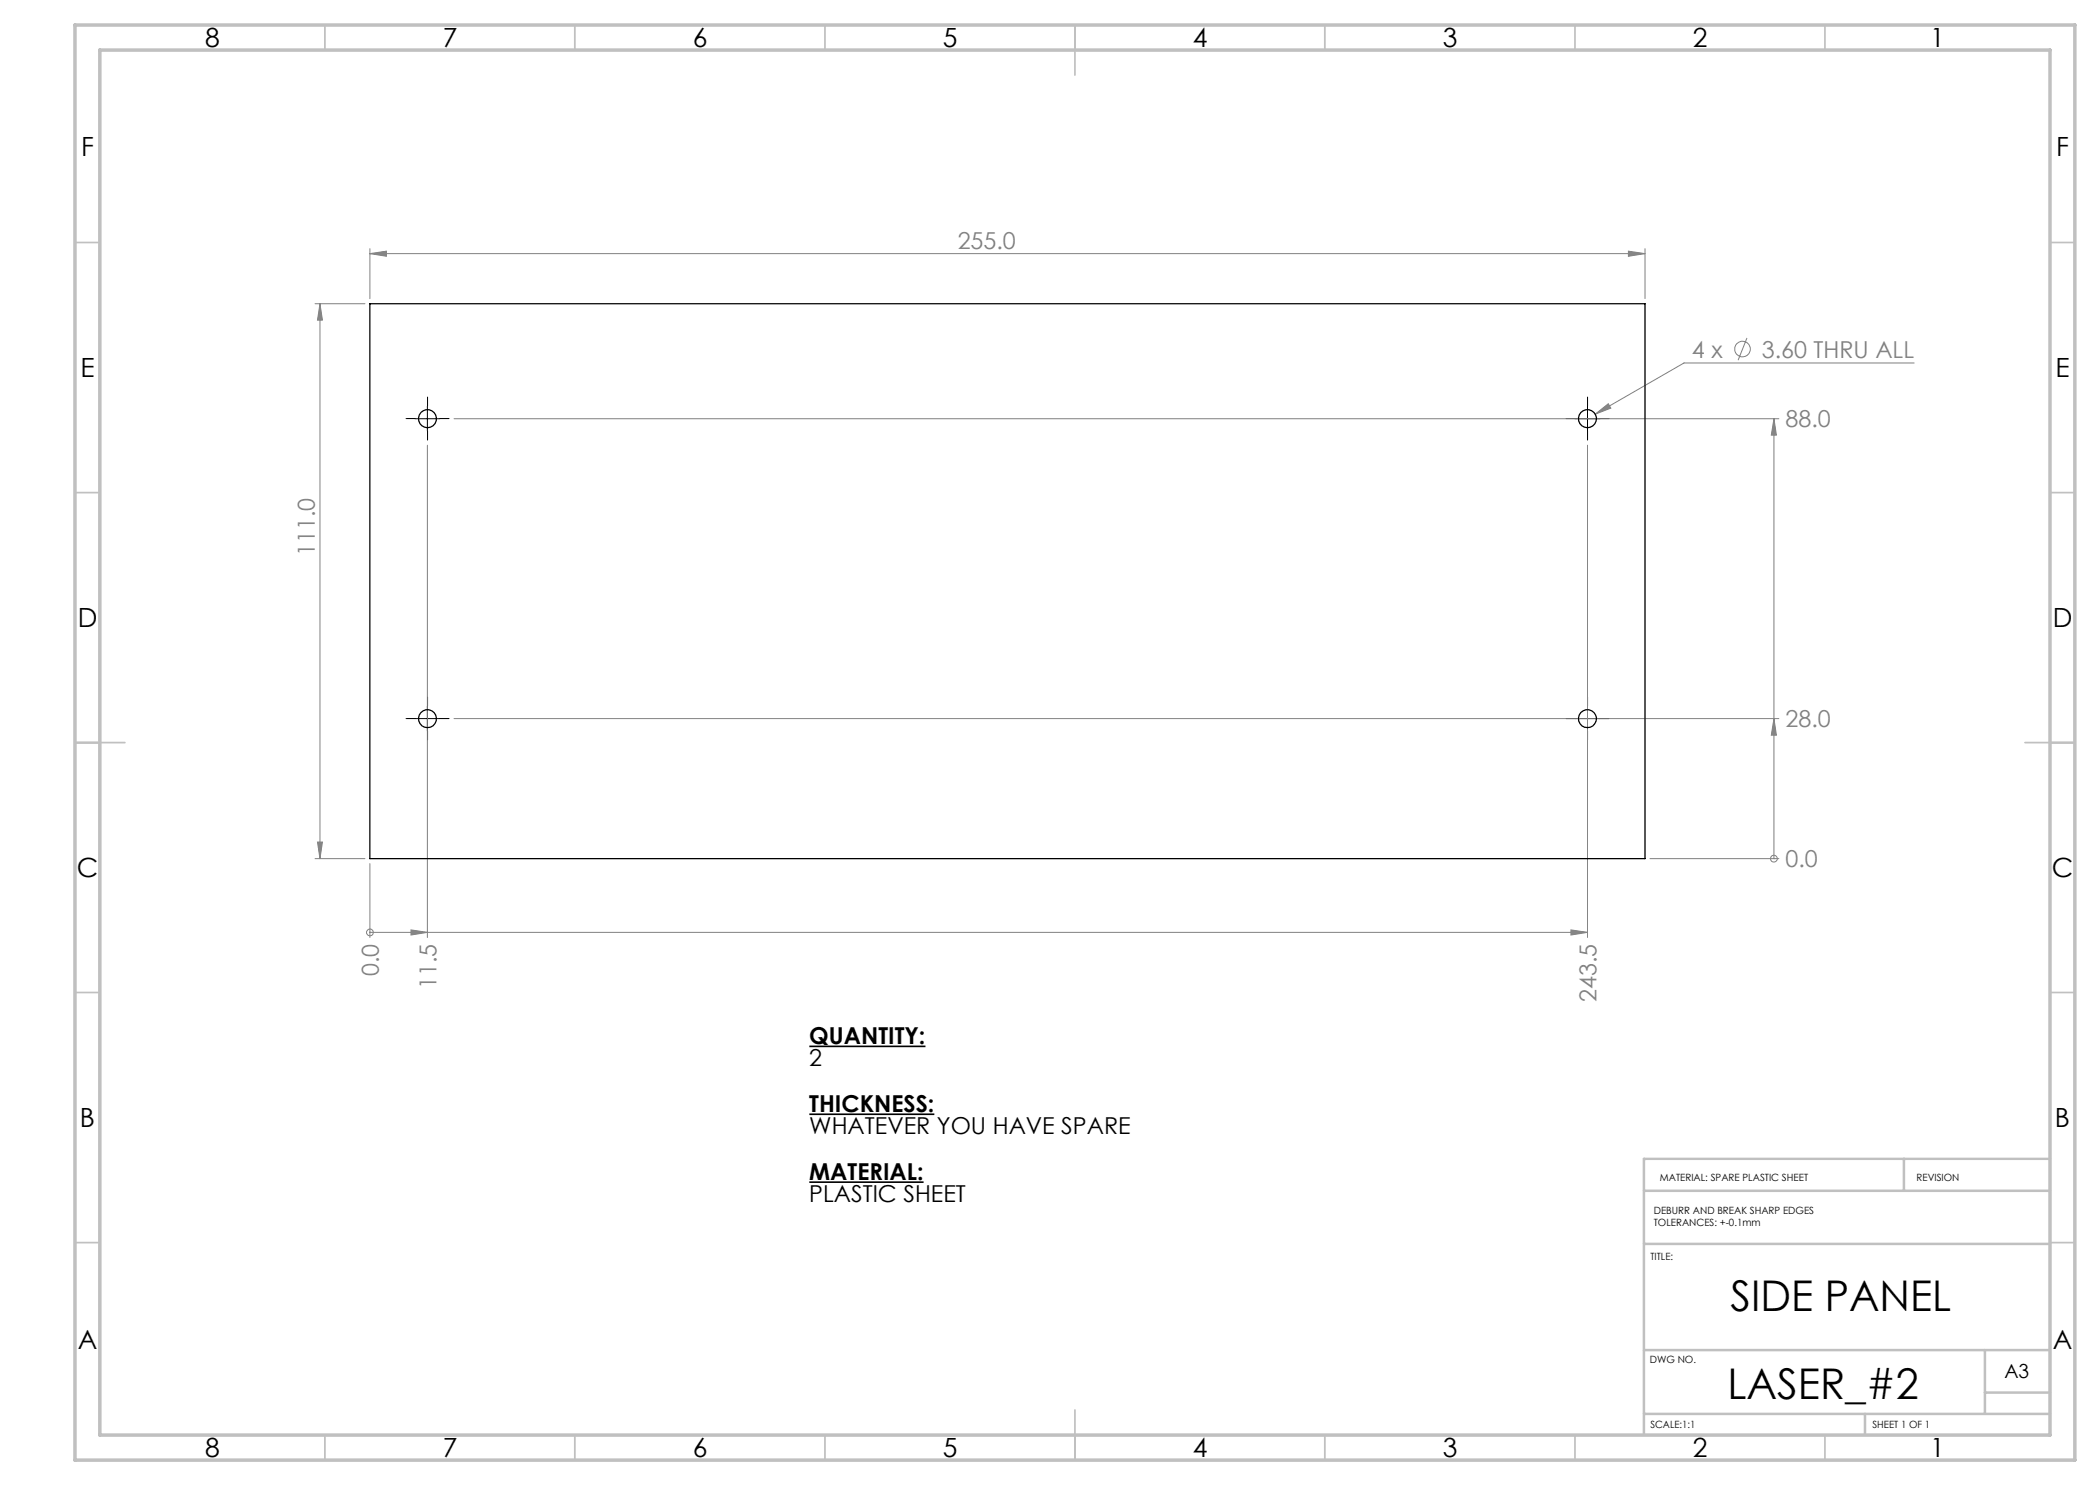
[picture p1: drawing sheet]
<svg xmlns="http://www.w3.org/2000/svg" width="420mm" height="297mm" viewBox="0 0 420 297" stroke-linecap="round" stroke-linejoin="round" font-family="sans-serif">
<g fill="none" stroke="#808080" stroke-width=".2">
<path d="M74 50.7l3.3-.5v1.1zM74 49.7v10M74 50.7h255M325.7 50.2l3.3 .5-3.3 .6zM329 49.7v10M63 60.7h10M64 60.7l.5 3.3h-1zM64 60.7v111M349.4 67.6l-1.8 4.4M382.8 72.6h-46l-17.7 10.2M85.5 89v98.5M90.8 83.7h265"/>
<path d="M317.5 89v98.5M319.1 82.8l2.6-2.1 .5 .9zM354.8 83.7l.5 3.3h-1zM354.8 83.7v88M90.8 143.7h265M354.8 143.7l.5 3.3h-1zM63 171.7h10M63.5 168.4h1l-.5 3.3zM74 172.7v14.8M330 171.7h25.8M354.8 171.7h.1M74 186.5h.1"/>
<path d="M74 186.5h243.5M82.2 186l3.3 .5-3.3 .5zM314.2 186l3.3 .5-3.3 .5z"/>
<circle cx="348.5" cy="69.8" r="1.55"/>
<circle cx="354.8" cy="171.7" r=".69"/>
<circle cx="74" cy="186.5" r=".68"/>
</g>
<path d="M161.9 209.3h23.2M161.9 222.9h25M161.9 236.4h22.8" fill="none" stroke="#000" stroke-width=".33"/>
<g fill="none" stroke="#000" stroke-width=".2" stroke-dasharray="15.2 1.3 1.3 1.3">
<path d="M83 83.7h-1.8M85.5 81.2v-1.8M85.5 86.2v1.8M88 83.7h1.8M315 83.7h-1.8M317.5 81.2v-1.8M317.5 86.2v1.8M320 83.7h1.8M83 143.7h-1.8M85.5 141.2v-1.8M85.5 146.2v1.8M88 143.7h1.8"/>
<path d="M315 143.7h-1.8M317.5 141.2v-1.8M317.5 146.2v1.8M320 143.7h1.8"/>
</g>
<path d="M83 83.7h5M85.5 81.2v5M315 83.7h5M317.5 81.2v5M83 143.7h5M85.5 141.2v5M315 143.7h5M317.5 141.2v5" fill="none" stroke="#000" stroke-width=".2"/>
<g fill="none" stroke="#c0c0c0" stroke-width=".35">
<path d="M65 5v5M115 5v5M165 5v5M215 5v10M265 5v5M315 5v5M365 5v5M15 48.5h5M410 48.5h5M15 98.5h5M410 98.5h5M15 148.5h10"/>
<path d="M405 148.5h10M15 198.5h5M410 198.5h5M15 248.5h5M410 248.5h5M65 287v5M115 287v5M165 287v5M215 282v10M265 287v5M315 287v5M365 287v5"/>
</g>
<path d="M328.8 238.2h81.2M380.8 231.8v6.4M410 231.8h-81.2v55.2M328.8 248.8h81.2M328.8 270h81.2M397 270v12.8M397 278.5h13M328.8 282.8h81.2M373 282.8v4.2" fill="none" stroke="#c0c0c0" stroke-width=".5"/>
<path d="M15 5h400v287h-400zM20 10h390v277h-390z" fill="none" stroke="#c0c0c0" stroke-width=".7"/>
<g fill="#808080">
<path d="M319.1 82.8l2.6-2.1 .5 .9z"/>
<path d="M354.8 143.7l.5 3.3h-1zM354.8 83.7l.5 3.3h-1z"/>
<path d="M82.2 186l3.3 .5-3.3 .5zM314.2 186l3.3 .5-3.3 .5z"/>
<path d="M74 50.7l3.3-.5v1.1zM325.7 50.2l3.3 .5-3.3 .6z"/>
<path d="M63.5 168.4h1l-.5 3.3zM64 60.7l.5 3.3h-1z"/>
</g>
<g fill="none" stroke="#000" stroke-width=".25">
<path d="M74 60.7h255v111h-255z"/>
<circle cx="85.5" cy="83.7" r="1.8"/>
<circle cx="317.5" cy="83.7" r="1.8"/>
<circle cx="85.5" cy="143.7" r="1.79"/>
<circle cx="317.5" cy="143.7" r="1.79"/>
</g>
<g font-size="8.5">
<text x="346.1" y="262.2">SIDE PANEL</text>
<text x="345.5" y="279.7">LASER_#2</text>
</g>
<g font-size="5.3">
<text x="41" y="9.5">8</text>
<text x="88.5" y="9.5">7</text>
<text x="138.5" y="9.5">6</text>
<text x="188.5" y="9.5">5</text>
<text x="238.5" y="9.5">4</text>
<text x="288.5" y="9.5">3</text>
<text x="338.5" y="9.5">2</text>
<text x="386" y="9.5">1</text>
<text x="16.2" y="31.3">F</text>
<text x="411.2" y="31.3">F</text>
<text x="16.1" y="75.5">E</text>
<text x="411.1" y="75.5">E</text>
<text x="15.5" y="125.5">D</text>
<text x="410.5" y="125.5">D</text>
<text x="15.4" y="175.5">C</text>
<text x="410.4" y="175.5">C</text>
<text x="16" y="225.5">B</text>
<text x="411" y="225.5">B</text>
<text x="15.5" y="269.8">A</text>
<text x="410.5" y="269.8">A</text>
<text x="41" y="291.5">8</text>
<text x="88.5" y="291.5">7</text>
<text x="138.5" y="291.5">6</text>
<text x="188.5" y="291.5">5</text>
<text x="238.5" y="291.5">4</text>
<text x="288.5" y="291.5">3</text>
<text x="338.5" y="291.5">2</text>
<text x="386" y="291.5">1</text>
</g>
<g font-size="4.7" fill="#808080">
<text x="191.5" y="49.7">255.0</text>
<text x="338.4" y="71.5">4 x</text>
<text x="352.4" y="71.5">3.60 THRU ALL</text>
<text x="357.1" y="85.5">88.0</text>
<text x="63" y="111.2" transform="rotate(-90 63 111.2)">111.0</text>
<text x="357.1" y="145.5">28.0</text>
<text x="357.1" y="173.5">0.0</text>
<text x="75.8" y="195.2" transform="rotate(-90 75.8 195.2)">0.0</text>
<text x="87.3" y="197.8" transform="rotate(-90 87.3 197.8)">11.5</text>
<text x="319.3" y="200.4" transform="rotate(-90 319.3 200.4)">243.5</text>
</g>
<g font-size="4.7">
<text x="161.9" y="208.8">QUANTITY:</text>
<text x="161.9" y="213.3">2</text>
<text x="161.9" y="222.3">THICKNESS:</text>
<text x="161.9" y="226.9">WHATEVER YOU HAVE SPARE</text>
<text x="161.9" y="235.9">MATERIAL:</text>
<text x="161.9" y="240.4">PLASTIC SHEET</text>
</g>
<text font-size="3.9" x="400.9" y="275.5">A3</text>
<g font-size="2">
<text x="332" y="236.2">MATERIAL: SPARE PLASTIC SHEET</text>
<text x="383.3" y="236.2">REVISION</text>
<text x="330.8" y="242.8">DEBURR AND BREAK SHARP EDGES</text>
<text x="330.8" y="245.3">TOLERANCES: +-0.1mm</text>
<text x="330.1" y="251.9">TITLE:</text>
<text x="329.9" y="272.5">DWG NO.</text>
<text x="330.1" y="285.6">SCALE:1:1</text>
<text x="374.5" y="285.6">SHEET 1 OF 1</text>
</g>
</svg>
